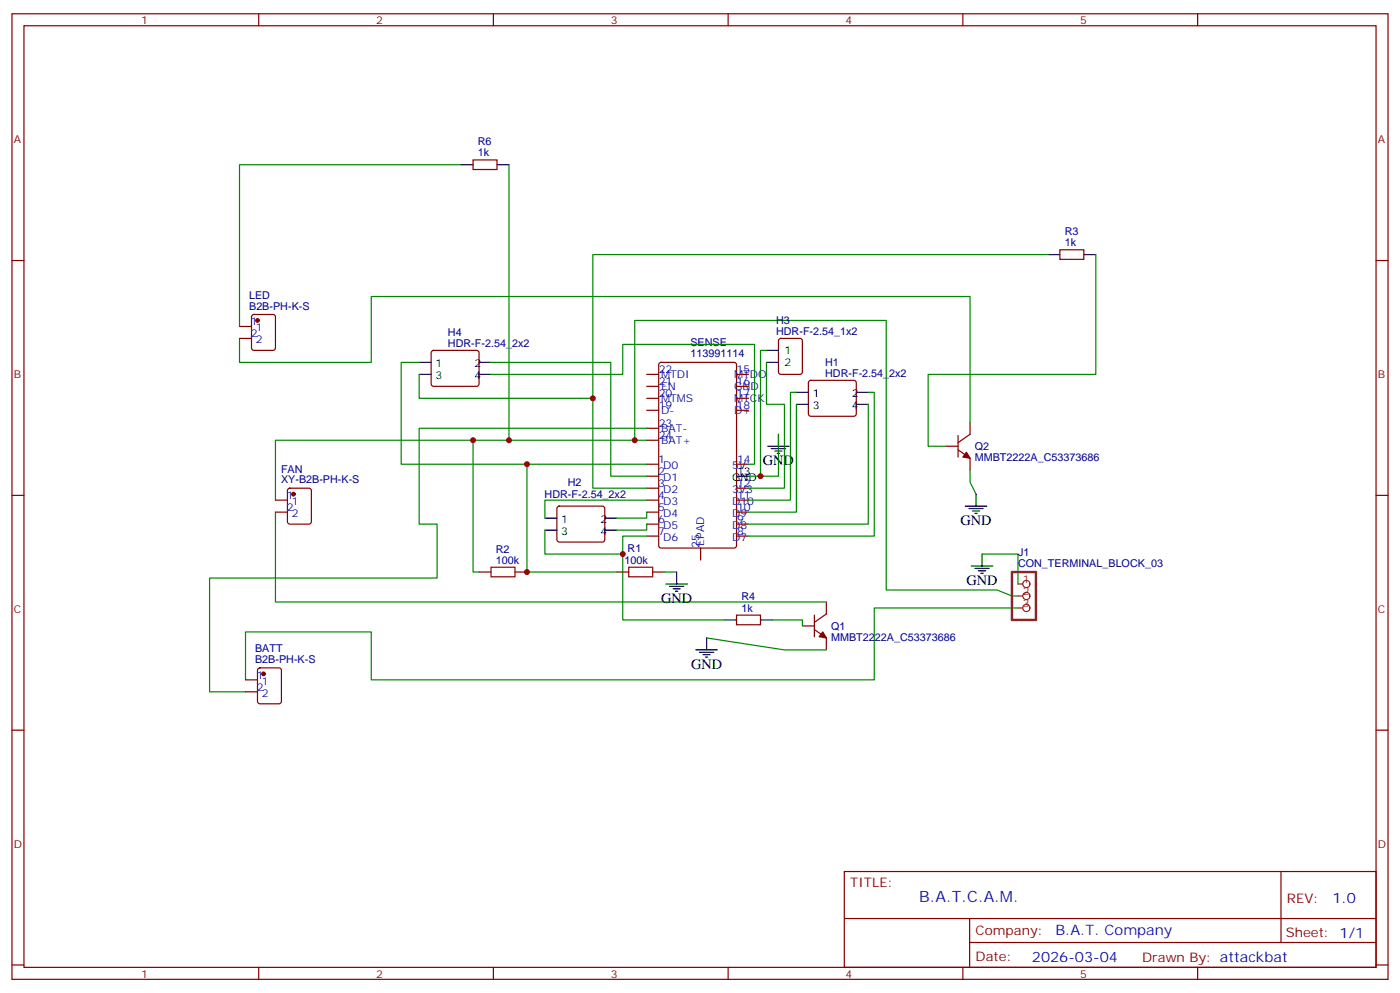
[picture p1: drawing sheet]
<svg xmlns="http://www.w3.org/2000/svg" width="412mm" height="292mm" viewBox="0 0 412 292" stroke-linecap="round" stroke-linejoin="round" font-family="sans-serif">
<g fill="none" stroke="#870000" stroke-width=".35">
<path d="M3.5 4.1h405.4v284.3h-405.4zM7.1 7.6h398.2v277.3h-398.2zM76.2 4.1v3.5M145.3 4.1v3.5M214.5 4.1v3.5M283.6 4.1v3.5M352.8 4.1v3.5M139.3 47.1h7.1v2.8h-7.1zM3.5 76.7h3.6M312.2 73.6h7.1v2.8h-7.1zM405.3 76.7h3.6M70.6 96.1h3.5"/>
<path d="M70.6 99.7h3.5M74.3 92.8l.5-.2h5.6l.7 .4v9.5l-.4 .6-5.9 .1-.7-.5v-9.4zM229.5 99.9l.5-.2h5.7l.6 .4 .1 9.4-.5 .7h-5.9l-.6-.4-.1-9.4zM127.2 103.4l.5-.2h12.7l.5 .2 .2 .5-.1 9.4-.6 .5-13-.1-.4-.6v-9.2zM190.5 110.2h3.5M190.5 113.8h3.5M190.5 117.3h3.5M194.3 106.9l.4-.2h21.6l.6 .4 .1 53.6-.5 .6-21.8 .1-.6-.5-.1-53.5zM217 110.2h3.5M217 113.8h3.5M217 117.3h3.5M238.4 112.2l.4-.2h12.7l.5 .2 .2 .5v9.5l-.7 .4-12.9-.1-.5-.6v-9.2z"/>
<path d="M190.5 136.7h3.5M190.5 120.8h3.5M190.5 126.1h3.5M190.5 129.6h3.5M217 136.7h3.5M217 120.8h3.5M278.7 131.4h3.5M282.2 132.5l3.6 2.4v3.6M282.2 128.2v6.4M285.8 124.4v3.5l-3.6 2.5M3.5 145.9h3.6M81.1 147.3h3.6"/>
<path d="M81.1 150.8h3.6M84.9 144l.5-.2h5.6l.7 .4v9.4l-.4 .7h-5.9l-.7-.4v-9.4zM164.3 149.3l.4-.3h12.7l.5 .3 .3 .5-.1 9.4-.7 .4h-12.9l-.5-.7v-9.1zM190.5 140.2h3.5M190.5 143.8h3.5M190.5 147.3h3.5M190.5 150.8h3.5M190.5 154.3h3.5M190.5 157.9h3.5M217 143.8h3.5M217 147.3h3.5M217 150.8h3.5"/>
<path d="M217 154.3h3.5M217 157.9h3.5M405.3 145.9h3.6M141.1 168.5h3.5M151.7 168.5h3.5M181.7 168.5h3.5M192.3 168.5h3.5M206.4 161.4v3.5M243.4 177.3v3.5l-3.5 2.5M76.1 196.9l.5-.2h5.6l.6 .4 .1 9.5-.5 .6-5.8 .1-.7-.5-.1-9.4zM217 181.2h7v2.8h-7zM236.4 184.3h3.5"/>
<path d="M239.9 185.4l3.5 2.5v3.5M239.9 181.2v6.3M3.5 215h3.6M72.3 200.2h3.5M72.3 203.7h3.5M405.3 215h3.6M248.7 256.6h156.6v28.3h-156.6zM377.3 256.7v20.8M248.7 270.5h156.5M285.6 277.5h119.6M285.6 270.5v14.1M3.5 284.2h3.6"/>
<path d="M76.2 284.9v3.5M145.3 284.9v3.5M214.5 284.9v3.5M283.6 284.9v3.5M352.8 284.9v3.5M405.3 284.2h3.6"/>
</g>
<g fill="none" stroke="#000" stroke-width=".35">
<path d="M135.8 48.5h3.5M146.4 48.5h3.5M308.7 75h3.5M319.3 75h3.5M123.5 106.7h3.5M123.5 110.2h3.5M141.1 106.7h3.5M141.1 110.2h3.5M225.8 103.2h3.5M225.8 106.7h3.5M234.6 115.5h3.5M234.6 119.1h3.5"/>
<path d="M252.2 115.5h3.6M252.2 119.1h3.6M226.1 131.4h6.4M227.2 132.1h4.2M228.2 132.8h2.2M229 133.5h.7M229.3 127.9v3.5M160.5 152.6h3.5M160.5 156.1h3.5M178.2 152.6h3.5M178.2 156.1h3.5M217 140.2h3.5"/>
<path d="M284.3 149h6.4M285.4 149.8h4.2M286.5 150.5h2.1M287.2 151.2h.7M287.5 145.5v3.5M196.1 172h6.4M197.2 172.7h4.2M198.3 173.4h2.1M199 174.1h.7M199.3 168.5v3.5M286.1 166.7h6.4M287.2 167.4h4.2"/>
<path d="M288.2 168.1h2.1M288.9 168.8h.7M289.3 163.2v3.5M205 191.4h6.3M206 192.1h4.3M207.1 192.8h2.1M207.8 193.5h.7M208.1 187.9v3.5M213.4 182.6h3.6M224 182.6h3.5"/>
</g>
<g fill="none" stroke="#008700" stroke-width=".35">
<path d="M135.8 48.5h-65.2v47.6M149.9 48.5v81.1M308.7 75h-134.1v68.8h15.9M322.8 75v35.2h-49.4v21.2h5.3M70.6 99.7v7h38.8v-19.4h176.4v37.1M123.5 106.7h-5.3v30h37M123.5 110.2v7.1h51.1M144.6 106.7h35.3v33.5h10.6M144.6 110.2h38.8v-8.8h38.8v35.3h-1.7M225.8 103.2h-1.8v37M225.8 106.7v12.4h5.3v24.7h-10.6M234.6 115.5h-1.8v31.8h-12.3"/>
<path d="M234.6 119.1v31.7h-14.1M255.8 119.1v35.2h-35.3M255.8 115.5h1.7v42.4h-37M139.3 129.6h-58.2v17.7M187 129.6h-47.7v38.9h1.8M190.5 129.6h-3.5v-35.2h74.1v79.3h32.6l4.4 1.8h1.8M190.5 126.1h-67v28.2h5.3v15.9h-67.1v33.5h10.6M190.5 136.7h-35.3v31.8h26.5M229.3 127.9v12.3h-8.8M285.8 138.5v3.5l1.7 3.5M81.1 150.8v26.5h162.3M160.5 156.1v7.1h22.9"/>
<path d="M190.5 157.9h-7.1v24.7h30M190.5 154.3v1.8h-8.8M190.5 150.8v1.8h-8.8M190.5 147.3h-30v5.3M195.8 168.5h3.5M289.3 163.2h10.6v8.8M299.9 179h-42.4v21.2h-148.1v-14.1h-37.1v14.1M208.1 187.9l23 3.5h12.3M227.5 182.6h8.9v1.7"/>
</g>
<path d="M144.6 167h7.1v2.9h-7.1zM185.2 167h7.1v2.9h-7.1z" fill="none" stroke="#a10000" stroke-width=".35"/>
<g fill="#870000" stroke="#870000" stroke-width=".35">
<path d="M242.4 186.1l1 1.8-2.1-.4z"/>
<path d="M284.7 133.2l1.1 1.7-2.2-.3z"/>
<circle cx="86.4" cy="145.5" r=".53"/>
<circle cx="77.6" cy="198.4" r=".53"/>
<circle cx="75.8" cy="94.4" r=".53"/>
</g>
<path d="M298.1 168.5h7.1v14.1h-7.1z" fill="none" stroke="#8c2424" stroke-width=".71"/>
<g fill="none" stroke="#8c2424" stroke-width=".35">
<path d="M299.9 172h1.4M299.9 175.5h1.4M299.9 179h1.4"/>
<circle cx="302.3" cy="175.5" r="1.06"/>
<circle cx="302.3" cy="172" r="1.06"/>
<circle cx="302.3" cy="179" r="1.06"/>
</g>
<g fill="#c00">
<circle cx="187" cy="129.6" r=".88"/>
<circle cx="139.3" cy="129.6" r=".88"/>
<circle cx="149.9" cy="129.6" r=".88"/>
<circle cx="224" cy="140.2" r=".88"/>
<circle cx="155.2" cy="168.5" r=".88"/>
<circle cx="183.4" cy="163.2" r=".88"/>
<circle cx="155.2" cy="136.7" r=".88"/>
<circle cx="174.6" cy="117.3" r=".88"/>
</g>
<text font-size="4.6" fill="#00f" x="270.8" y="265.7">B.A.T.C.A.M.</text>
<g font-size="4.2">
<text x="224.7" y="137.1">GND</text>
<text x="282.9" y="154.7">GND</text>
<text x="284.7" y="172.3">GND</text>
<text x="194.7" y="177.6">GND</text>
<text x="203.6" y="197">GND</text>
</g>
<g font-size="4.2" fill="#00f">
<text x="392.5" y="265.9">1.0</text>
<text x="310.9" y="275.5">B.A.T. Company</text>
<text x="304" y="283.3">2026-03-04</text>
</g>
<g font-size="3.9" fill="#800">
<text x="250.5" y="261.2">TITLE:</text>
<text x="379.1" y="265.9">REV:</text>
<text x="287.4" y="275.4">Company:</text>
<text x="378.7" y="276">Sheet: 1/1</text>
<text x="287.4" y="283.1">Date:</text>
<text x="336.4" y="283.2">Drawn By: attackbat</text>
</g>
<g font-size="3.2" fill="#800">
<text x="41.6" y="7.1">1</text>
<text x="110.8" y="7.1">2</text>
<text x="179.9" y="7.1">3</text>
<text x="249.1" y="7.1">4</text>
<text x="318.2" y="7.1">5</text>
<text x="4.1" y="42.2">A</text>
<text x="405.9" y="42.2">A</text>
<text x="4.1" y="111.3">B</text>
<text x="405.9" y="111.3">B</text>
<text x="4.1" y="180.4">C</text>
<text x="405.9" y="180.4">C</text>
<text x="4.1" y="249.6">D</text>
<text x="405.9" y="249.6">D</text>
<text x="41.6" y="287.9">1</text>
<text x="110.8" y="287.9">2</text>
<text x="179.9" y="287.9">3</text>
<text x="249.1" y="287.9">4</text>
<text x="318.2" y="287.9">5</text>
</g>
<g font-size="3.2" fill="#000080">
<text x="140.8" y="46">1k</text>
<text x="140.8" y="42.7">R6</text>
<text x="313.6" y="69.2">R3</text>
<text x="313.6" y="72.5">1k</text>
<text x="73.4" y="88">LED</text>
<text x="73.4" y="91.2">B2B-PH-K-S</text>
<text x="228.6" y="95.4">H3</text>
<text x="132" y="98.9">H4</text>
<text x="203.4" y="101.8">SENSE</text>
<text x="228.6" y="98.6">HDR-F-2.54_1x2</text>
<text x="132" y="102.1">HDR-F-2.54_2x2</text>
<text x="203.4" y="105.1">113991114</text>
<text x="243.1" y="107.7">H1</text>
<text x="243.1" y="110.9">HDR-F-2.54_2x2</text>
<text x="287.2" y="135.8">MMBT2222A_C53373686</text>
<text x="287.2" y="132.5">Q2</text>
<text x="82.8" y="142.3">XY-B2B-PH-K-S</text>
<text x="82.8" y="139.2">FAN</text>
<text x="167.2" y="143.1">H2</text>
<text x="160.4" y="146.7">HDR-F-2.54_2x2</text>
<text x="146.1" y="166">100k</text>
<text x="146.1" y="162.8">R2</text>
<text x="183.9" y="166.1">100k</text>
<text x="184.9" y="162.5">R1</text>
<text x="299.9" y="167">CON_TERMINAL_BLOCK_03</text>
<text x="299.9" y="163.8">J1</text>
<text x="218.4" y="176.8">R4</text>
<text x="218.4" y="180.1">1k</text>
<text x="244.8" y="185.5">Q1</text>
<text x="244.8" y="188.7">MMBT2222A_C53373686</text>
<text x="75.2" y="195.3">B2B-PH-K-S</text>
<text x="75.2" y="192.1">BATT</text>
</g>
<g font-size="3.2" fill="#00f">
<text x="73.9" y="95.8">1</text>
<text x="73.9" y="99.3">2</text>
<text x="75.4" y="97.5">1</text>
<text x="75.4" y="101.1">2</text>
<text x="194" y="113.4">21</text>
<text x="194" y="109.9">22</text>
<text x="194.7" y="111.3">MTDI</text>
<text x="216.3" y="111.3">MTDO</text>
<text x="217" y="109.9">15</text>
<text x="217" y="113.4">16</text>
<text x="194" y="116.9">20</text>
<text x="194.7" y="118.4">MTMS</text>
<text x="194.7" y="114.8">EN</text>
<text x="216.3" y="114.8">GND</text>
<text x="216.3" y="118.4">MTCK</text>
<text x="217" y="116.9">17</text>
<text x="194" y="120.5">19</text>
<text x="194" y="125.8">23</text>
<text x="194.7" y="121.9">D-</text>
<text x="216.3" y="121.9">D+</text>
<text x="217" y="120.5">18</text>
<text x="194" y="129.3">24</text>
<text x="194.7" y="127.2">BAT-</text>
<text x="194.7" y="130.7">BAT+</text>
<text x="193.9" y="136.3">1</text>
<text x="217.1" y="136.3">14</text>
<text x="193.9" y="139.9">2</text>
<text x="193.9" y="143.4">3</text>
<text x="195.3" y="138.1">D0</text>
<text x="195.3" y="141.6">D1</text>
<text x="215.7" y="138.1">5V</text>
<text x="217.1" y="143.4">12</text>
<text x="84.5" y="146.9">1</text>
<text x="86" y="148.7">1</text>
<text x="193.9" y="146.9">4</text>
<text x="195.3" y="145.2">D2</text>
<text x="195.3" y="148.7">D3</text>
<text x="215.7" y="148.7">D10</text>
<text x="215.7" y="145.2">3V3</text>
<text x="217.1" y="146.9">11</text>
<text x="84.5" y="150.5">2</text>
<text x="86" y="152.2">2</text>
<text x="193.9" y="150.5">5</text>
<text x="193.9" y="154">6</text>
<text x="195.3" y="152.2">D4</text>
<text x="195.3" y="155.8">D5</text>
<text x="215.7" y="155.8">D8</text>
<text x="215.7" y="152.2">D9</text>
<text x="217.1" y="154">9</text>
<text x="217.1" y="150.5">10</text>
<text x="193.9" y="157.5">7</text>
<text x="195.3" y="159.3">D6</text>
<text x="206" y="161.4" transform="rotate(-90 206 161.4)">25</text>
<text x="207.4" y="160.7" transform="rotate(-90 207.4 160.7)">EPAD</text>
<text x="215.7" y="159.3">D7</text>
<text x="217.1" y="157.5">8</text>
<text x="75.7" y="199.8">1</text>
<text x="75.7" y="203.4">2</text>
<text x="77.2" y="201.6">1</text>
<text x="77.2" y="205.1">2</text>
</g>
<g font-size="3.2">
<text x="231.1" y="104.2">1</text>
<text x="231.1" y="107.8">2</text>
<text x="128.3" y="108.1">1</text>
<text x="128.3" y="111.7">3</text>
<text x="139.8" y="111.7">4</text>
<text x="139.8" y="108.1">2</text>
<text x="239.4" y="116.9">1</text>
<text x="250.9" y="116.9">2</text>
<text x="239.4" y="120.5">3</text>
<text x="250.9" y="120.5">4</text>
<text x="215.7" y="141.6">GND</text>
<text x="217.1" y="139.9">13</text>
<text x="165.3" y="154">1</text>
<text x="176.8" y="154">2</text>
<text x="165.3" y="157.5">3</text>
<text x="176.8" y="157.5">4</text>
</g>
<g font-size="3.2" fill="#8d2323">
<text x="301.3" y="171.6">1</text>
<text x="301.3" y="175.2">2</text>
<text x="301.3" y="178.7">3</text>
</g>
</svg>
